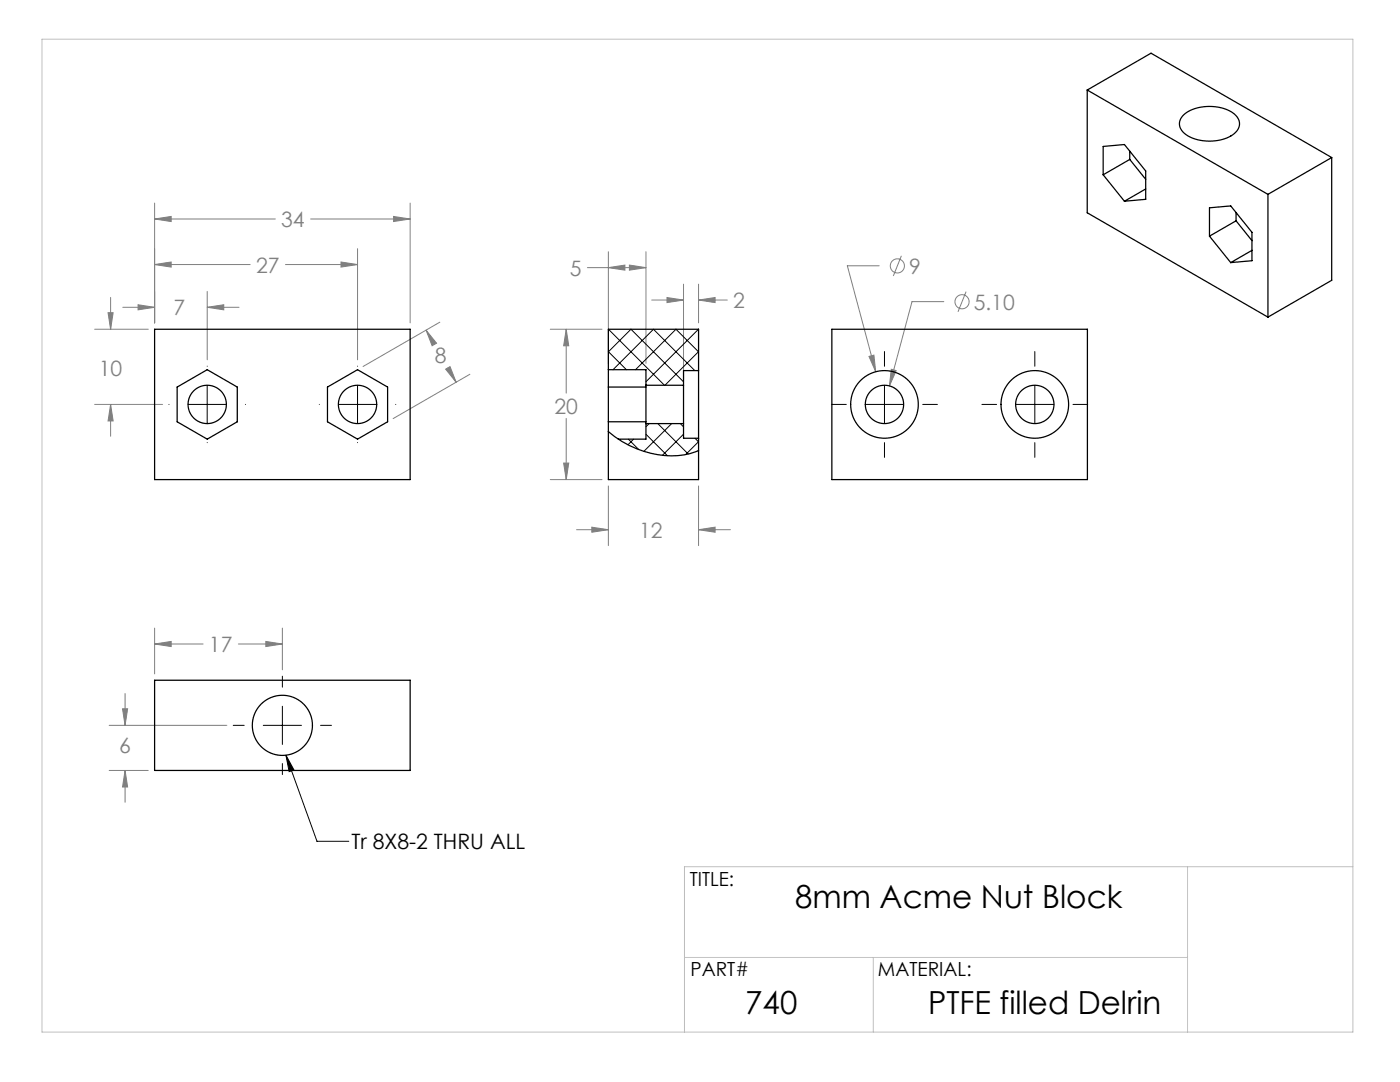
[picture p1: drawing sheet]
<svg xmlns="http://www.w3.org/2000/svg" width="279mm" height="216mm" viewBox="0 0 279 216" stroke-linecap="round" stroke-linejoin="round" font-family="sans-serif">
<g fill="none" stroke="#808080" stroke-width=".2">
<path d="M22.1 59.3v6.4M30.9 52.8l3.3-.5v1zM30.9 43.7l3.3-.5v1zM30.9 40.5v23.9M30.9 52.8h19M30.9 43.7h24.1M41.4 58.1v13.7M57 52.8h14.4M62 43.7h19.9M68.1 52.3l3.3 .5-3.3 .5zM71.4 49.6v22.2M78.6 43.2l3.3 .5-3.3 .5z"/>
<path d="M81.9 40.5v23.9M117.2 53.4h11.7M121.4 50.2v22.3M121.4 53.4l3.3-.5v1zM125.6 52.9l3.3 .5-3.3 .5zM128.9 50.2v22.3M130.1 59.9h6.3M133.1 59.4l3.3 .5-3.3 .5zM136.4 56.7v18.9M139.4 59.9l3.3-.5v1zM139.4 56.7v7.7M139.4 59.9h5.7"/>
<path d="M175.5 53h-6.4l5.7 21.2M179.9 51l-1.6 4.1M192.8 58.2l-1.6 4M18.9 65.7h10.7M21.6 62.4h1l-.5 3.3zM24.5 61.3h6.4M27.6 60.8l3.3 .5-3.3 .5zM41.4 61.3l3.3-.5v1zM41.4 61.3h6.3M85 65.9l2.1 2.6-.9 .5zM85 65.9l1.5 2.5M87.8 64.3l-15.3 8.8"/>
<path d="M88.9 73.7l.9-.5 1.2 3.1zM89.4 73.4l1.6 2.9M93.8 74.7l-15.3 8.8M109.8 65.7h10.3M113 65.7l.5 3.3h-1zM113 65.7v12.7M173.4 71.1l1-.2 .4 3.3zM177.9 73.7l1 .2-1.4 3.1zM188.4 60.2h-6.4l-4.5 16.8M18.9 80.7h13.5M22.1 80.7v6.3M22.1 80.7l.5 3.3h-1z"/>
<path d="M109.8 95.7h10.3M112.5 92.4h1l-.5 3.3zM113 83.5v12.2M121.4 97v11.9M139.4 97v11.9M115.1 105.7h6.3M118.1 105.2l3.3 .5-3.3 .5zM139.4 105.7l3.3-.5v1zM139.4 105.7h6.4M25 138.4v6.3M30.9 128.5l3.3-.5v1zM30.9 125.3v9.2"/>
<path d="M30.9 128.5h9.6M47.6 128.5h8.8M53.1 128l3.3 .5-3.3 .5zM56.4 125.3v8.4M21.8 153.7h7.8M21.8 144.7h23.5M24.5 141.4h1l-.5 3.3zM25 153.7v6.4M25 153.7l.5 3.3h-1z"/>
<circle cx="179.1" cy="53.1" r="1.41"/>
<circle cx="192" cy="60.2" r="1.41"/>
</g>
<g fill="none" stroke="#000" stroke-width=".2">
<path d="M41.4 73.1h.1M41.4 76.9v7.6M71.4 73.1h.1M71.4 76.9v7.6M176.5 70.1v3M176.5 76.9v7.6M206.5 70.1v3M206.5 76.9v7.6M33.7 80.7h.1M37.5 80.7h7.7M41.4 88.3h.1M49 80.7h.1"/>
<path d="M63.7 80.7h.1M67.5 80.7h7.7M71.4 88.3h.1M79 80.7h.1M166 80.7h2.9M172.7 80.7h7.6M176.5 88.3v3M184.1 80.7h3M196 80.7h2.9M202.7 80.7h7.6M206.5 88.3v3M214.1 80.7h3"/>
<path d="M56.4 134.9v2.2M46.5 144.7h2.2M52.5 144.7h7.7M56.4 140.9v7.6M56.4 152.4v2.1M57.1 150.7l1.6 2.9-1 .4zM57.1 150.7l6.2 17.2h6.3M64 144.7h2.2"/>
</g>
<path d="M8.4 7.8h261.6v198.1h-261.6zM237 172.9v33M270 172.9h-133.4v33M136.6 191h100.4M174.3 191v14.9" fill="none" stroke="#c0c0c0" stroke-width=".2"/>
<path d="M57.1 150.7l1.6 2.9-1 .4z" fill="#000"/>
<path d="M85 65.9l2.1 2.6-.9 .5zM88.9 73.7l.9-.5 1.2 3.1zM27.6 60.8l3.3 .5-3.3 .5zM41.4 61.3l3.3-.5v1zM30.9 52.8l3.3-.5v1zM68.1 52.3l3.3 .5-3.3 .5zM78.6 43.2l3.3 .5-3.3 .5zM30.9 43.7l3.3-.5v1zM21.6 62.4h1l-.5 3.3zM22.1 80.7l.5 3.3h-1zM112.5 92.4h1l-.5 3.3zM113 65.7l.5 3.3h-1zM139.4 105.7l3.3-.5v1zM118.1 105.2l3.3 .5-3.3 .5zM133.1 59.4l3.3 .5-3.3 .5zM139.4 59.9l3.3-.5v1zM125.6 52.9l3.3 .5-3.3 .5zM121.4 53.4l3.3-.5v1zM30.9 128.5l3.3-.5v1zM53.1 128l3.3 .5-3.3 .5zM25 153.7l.5 3.3h-1zM24.5 141.4h1l-.5 3.3zM173.4 71.1l1.4 3.1-.4-3.3zM177.9 73.7l-.4 3.3 1.4-3.1z" fill="#808080"/>
<g fill="none" stroke="#000" stroke-width=".25">
<path d="M217 18l12.7-7.4 36.1 20.8M217 18l36 20.8M217 18v24.5l36 20.8M220.2 34.9v-5.7l4.2-.4 4.2 5.3v5.7l-4.2 .4M220.2 34.9l4.2 5.3M225.5 31.8l3.1 4M225.5 30.2v1.6M225.5 31.8l-5.3 3.1M228.6 37.7l-4.2 2.5M236.2 22.9a8.7 8.7 0 0 1 10.2-.1 2.4 2.4 0 0 1-.4 4.1 9 9 0 0 1-9.7-.3 2.3 2.3 0 0 1-.1-3.7zM253 38.8v24.5M265.8 31.4l-12.8 7.4"/>
<path d="M265.8 31.4v24.5l-12.8 7.4M241.4 47.1v-5.6l4.2-.4 4.3 5.3v5.6l-4.3 .4M241.4 47.1l4.2 5.3M246.7 44.1l3.2 3.9M246.7 42.4v1.7M246.7 44.1l-5.3 3M249.9 50l-4.3 2.4M30.9 65.7h51v30h-51zM35.4 77.2l6-3.4 6 3.4v7l-6 3.4-6-3.4zM65.4 77.2l6-3.4 6 3.4v7l-6 3.4-6-3.4zM121.4 73.8h7.5v3.1M121.4 77.2h7.5"/>
<path d="M128.9 76.9v7.6M128.9 76.9h7.5M136.4 76.9v7.6M139.4 73.9v13.5M139.4 73.9v-8.2h-18v30h18v-8.3M139.4 73.9h-3v3M166 65.7h51v30h-51zM121.4 86.1a18.9 18.9 0 0 0 16.3 4.4l1.7-.6M121.4 84.2h7.5M128.9 84.5v3.1h-5.5M128.9 84.5h7.5M136.4 84.5v2.9h3"/>
<path d="M30.9 135.7h51v18h-51z"/>
<circle cx="41.4" cy="80.7" r="3.8"/>
<circle cx="71.4" cy="80.7" r="3.8"/>
<circle cx="176.5" cy="80.7" r="6.7"/>
<circle cx="176.5" cy="80.7" r="3.8"/>
<circle cx="206.5" cy="80.7" r="6.7"/>
<circle cx="206.5" cy="80.7" r="3.8"/>
<circle cx="56.4" cy="144.7" r="6"/>
</g>
<g fill="none" stroke="#000" stroke-width=".2">
<path d="M121.4 70.2l3.6 3.6M121.4 65.7l11.2 11.2M121.4 70.2l4.5-4.5 10.5 10.5M122.3 73.8l8.1-8.1 8.3 8.2M139.4 65.7l-10.5 10.5M139.4 65.7h.1M139.4 70.2l-4.5-4.5-8.1 8.1M139.4 70.2l-6.7 6.7M125.4 87.6l2.1 2.1M126.4 87.6l-1.1 1.2M128.9 86.6l4.3 4.3M129.5 84.5l-.6 .7"/>
<path d="M131.3 84.5l6.1 6.1M134 84.5l-5.5 5.6M135.8 84.5l.6 .7M136.4 86.6l-4.2 4.3M138.7 87.4l.7 .8M139.4 88.1l-2.6 2.6"/>
</g>
<g font-size="6.3">
<text x="158.7" y="181.3">8mm Acme Nut Block</text>
<text x="148.7" y="202.3">740</text>
<text x="185.2" y="202.3">PTFE filled Delrin</text>
</g>
<g font-size="4.2" fill="#808080">
<text x="56.1" y="45.3">34</text>
<text x="51.1" y="54.4">27</text>
<text x="113.7" y="55">5</text>
<text x="181.4" y="54.6">9</text>
<text x="34.6" y="62.9">7</text>
<text x="146.3" y="61.5">2</text>
<text x="194.3" y="61.8">5.10</text>
<text x="19.7" y="75.1">10</text>
<text x="86.8" y="72.5">8</text>
<text x="110.6" y="82.6">20</text>
<text x="127.6" y="107.3">12</text>
<text x="41.7" y="130.1">17</text>
<text x="23.8" y="150.2">6</text>
</g>
<text font-size="4.2" x="70.1" y="169.5">Tr 8X8-2 THRU ALL</text>
<g font-size="3.9">
<text x="137.7" y="176.8">TITLE:</text>
<text x="137.8" y="194.8">PART#</text>
<text x="175.2" y="194.8">MATERIAL:</text>
</g>
</svg>
